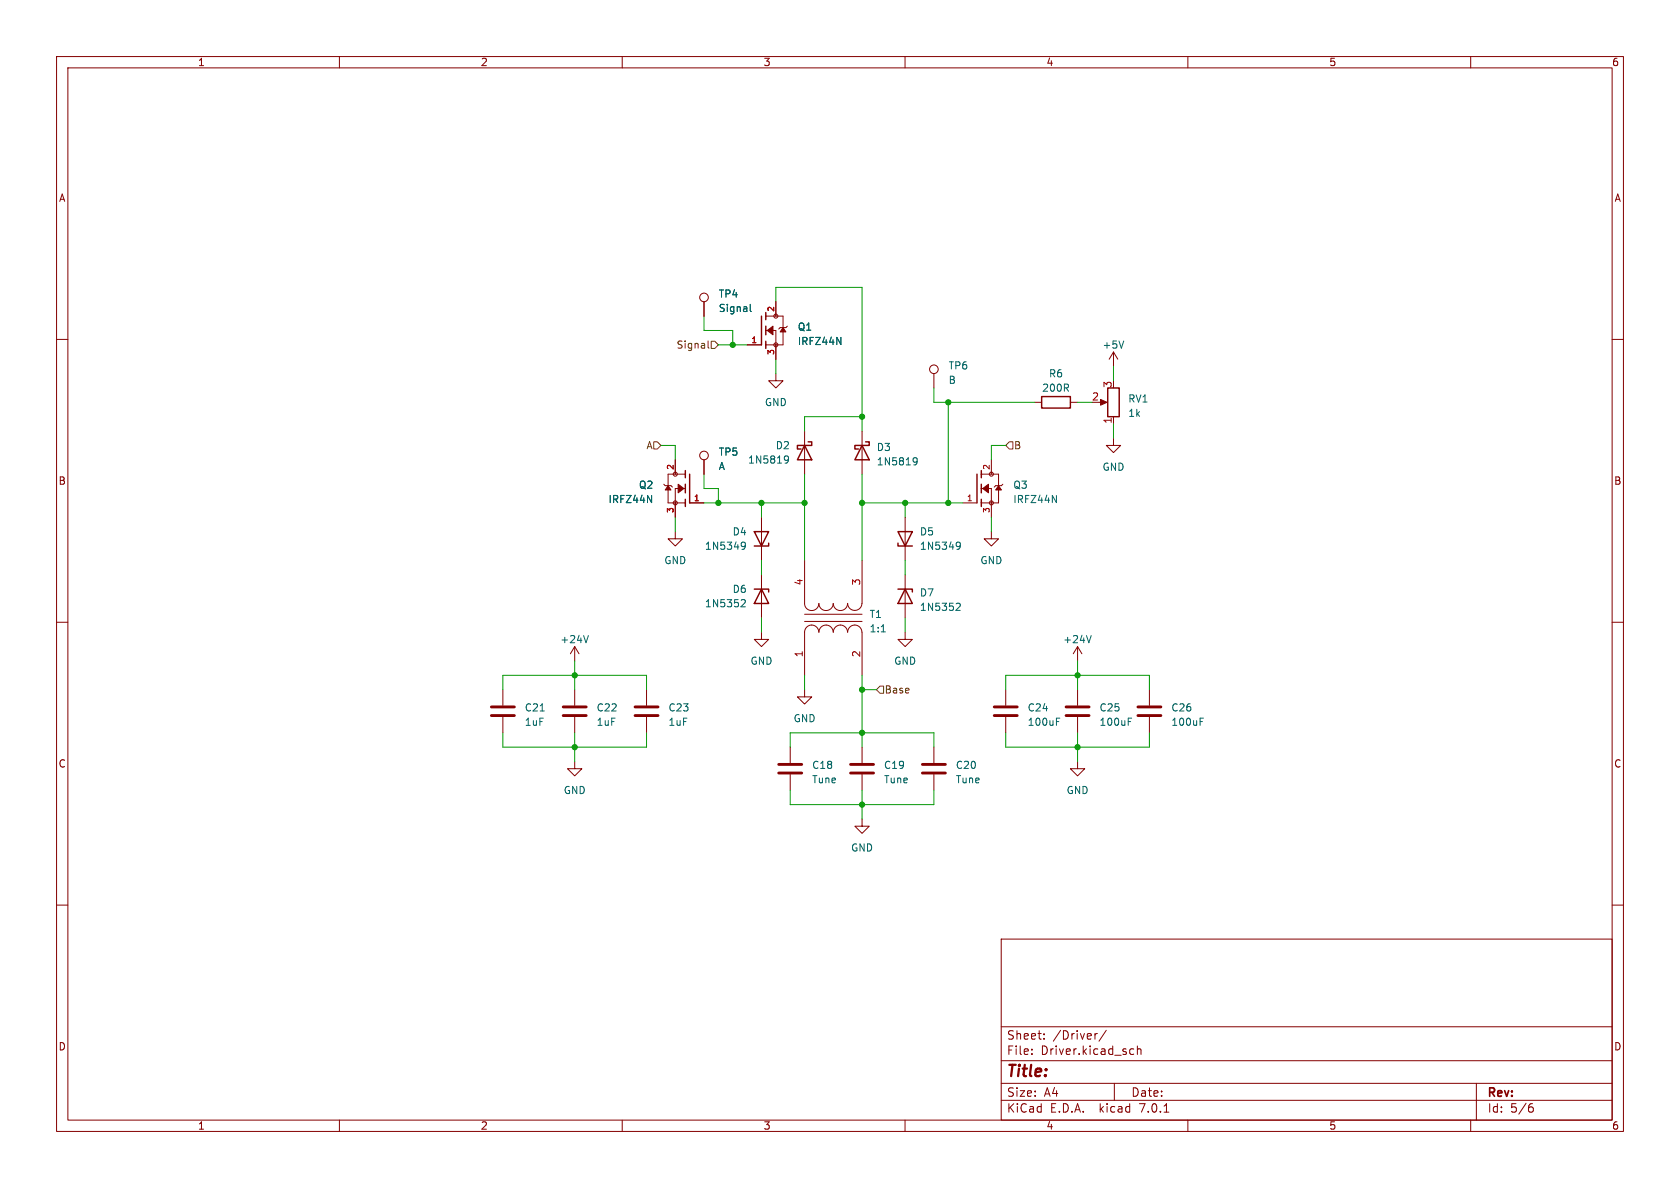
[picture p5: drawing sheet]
<svg xmlns="http://www.w3.org/2000/svg" width="297mm" height="210mm" viewBox="0 0 297 210" stroke-linecap="round" stroke-linejoin="round" font-family="sans-serif">
<g fill="none" stroke="#840000" stroke-width=".18">
<path d="M10 10h277v190h-277zM12 12h273v186h-273zM60 10v2M110 10v2M160 10v2M210 10v2M260 10v2M10 60h2M124.5 53.3v2.6M135.4 58.4h1.8v5.1M135.4 55.9h3v5.1h-3M137.2 53.3v2.6"/>
<path d="M139.2 57.7l-.3 .2h-1l-.2 .3M285 60h2M132.1 61h2.5M137.2 66v1.3h1.2l-1.2 1.3-1.3-1.3h1.3M142.2 76.2v7.6M152.4 76.2v7.6M165.1 66v2.6M182.9 71.1h1.2M189.2 71.1h1.3M194.3 71.1h1M196.8 77.5v1.2h1.3l-1.3 1.3-1.2-1.3h1.2M196.8 62.2v2.6"/>
<path d="M196.8 73.7v1.2M196.8 62.2l-.7 1.3M196.8 62.2l.8 1.3M117.3 85.6l.3 .3h1l.3 .2M119.4 94v1.3h1.2l-1.2 1.2-1.3-1.2h1.3M119.4 81.3v2.5M121.2 86.4h-1.8v5M121.2 83.8h-3.1v5.1h3.1M121.9 88.9h2.6M124.5 81.3v2.5M134.6 91.4v7.7M142.2 99.1v7.6a1.26 1.26 0 0 0 1.3 1.2 1.26 1.26 0 0 0 1.3-1.2"/>
<path d="M152.4 99.1v7.6M160 91.4v7.7M170.2 88.9h2.5M173.5 86.4h1.8v5M173.5 83.8h3v5.1h-3M175.3 94v1.3h1.2l-1.2 1.2-1.3-1.2h1.3M175.3 81.3v2.5M177.3 85.6l-.3 .3h-1l-.2 .2M10 110h2M101.6 114.3l-.8 1.3M101.6 114.3v2.5M101.6 114.3l.8 1.3"/>
<path d="M134.6 111.8v1.2h1.3l-1.3 1.3-1.3-1.3h1.3M134.6 101.6v7.6M142.2 109.9h10.2M142.2 108.6h10.2M144.8 111.8a1.26 1.26 0 0 0-1.3-1.3 1.26 1.26 0 0 0-1.3 1.3v7.6M144.8 111.8a1.27 1.27 0 0 1 1.2-1.3 1.27 1.27 0 0 1 1.3 1.3 1.26 1.26 0 0 1 1.3-1.3 1.26 1.26 0 0 1 1.2 1.3M144.8 106.7a1.27 1.27 0 0 0 1.2 1.2 1.27 1.27 0 0 0 1.3-1.2 1.26 1.26 0 0 0 1.3 1.2 1.26 1.26 0 0 0 1.2-1.2M149.9 111.8a1.26 1.26 0 0 1 1.2-1.3 1.26 1.26 0 0 1 1.3 1.3v7.6M149.9 106.7a1.26 1.26 0 0 0 1.2 1.2 1.26 1.26 0 0 0 1.3-1.2M160 111.8v1.2h1.3l-1.3 1.3-1.3-1.3h1.3M160 101.6v7.6M190.5 114.3v2.5"/>
<path d="M190.5 114.3l-.8 1.3M190.5 114.3l.8 1.3M285 110h2M88.9 121.9v2.8M88.9 126.7v2.8M101.6 134.6v1.3h1.3l-1.3 1.3-1.3-1.3h1.3M101.6 121.9v2.8M101.6 126.7v2.8M114.3 121.9v2.8M114.3 126.7v2.8M139.7 132.1v2.8M139.7 136.9v2.8"/>
<path d="M142.2 121.9v1.3h1.3l-1.3 1.3-1.2-1.3h1.2M152.4 132.1v2.8M152.4 136.9v2.8M165.1 132.1v2.8M165.1 136.9v2.8M177.8 121.9v2.8M177.8 126.7v2.8M190.5 134.6v1.3h1.3l-1.3 1.3-1.3-1.3h1.3M190.5 121.9v2.8M190.5 126.7v2.8M203.2 121.9v2.8M203.2 126.7v2.8"/>
<path d="M10 160h2M152.4 144.8v1.3h1.3l-1.3 1.2-1.3-1.2h1.3M285 160h2M177 166h108v32h-108zM60 198v2M110 198v2M160 198v2M177 194.5h108M177 191.5h108M177 187.5h108M177 181.5h108M182.4 186.3v.1"/>
<path d="M182.4 185.5v.1M184.6 183.6v.1M184.6 182.8v.1M194 182.7l-.4 .1M195.6 182.1l-1.3 2M197 191.5v3M200 185.4l.4 .1M200.4 186.3l-.4 .1M201.1 185.5l.2-.1 .3 .1 .1 .9M201.1 184.9v1.5M205.8 196.6h.8M210 198v2"/>
<path d="M260 198v2M261 191.5v6.5M270.5 195.7h.4l.2 .3-.1 .5-.5 .1M270.9 195.1l-.4 .1"/>
<circle cx="124.5" cy="52.6" r=".76"/>
<circle cx="137.2" cy="55.9" r=".36"/>
<circle cx="137.2" cy="61" r=".36"/>
<circle cx="165.1" cy="65.3" r=".76"/>
<circle cx="119.4" cy="88.9" r=".36"/>
<circle cx="119.4" cy="83.8" r=".36"/>
<circle cx="124.5" cy="80.5" r=".76"/>
<circle cx="175.3" cy="88.9" r=".36"/>
<circle cx="175.3" cy="83.8" r=".36"/>
</g>
<g fill="none" stroke="#840000" stroke-width=".25">
<path d="M134.6 55.9v5.1M135.4 55.2v1.3M135.4 57.7v1.5M135.4 60.3v1.3M142.2 78.7l1.3 2.6h-2.5zM142.9 78.1h.6v.6h-2.5v.7h.6M152.4 78.7l1.3 2.6h-2.6zM153 78.1h.7v.6h-2.6v.7h.7M184.1 70.1h5.1v2h-5.1zM195.8 68.6h2.1v5.1h-2.1zM121.2 83.2v1.3M121.2 85.6v1.5"/>
<path d="M121.2 88.3v1.2M121.9 83.8v5.1M133.3 94h2.6l-1.3 2.5zM135.9 96v.5h-2.6M158.7 96v.5h2.6M158.7 94h2.6l-1.3 2.5zM172.7 83.8v5.1M173.5 83.2v1.3M173.5 85.6v1.5M173.5 88.3v1.2M133.3 104.1h2.6v.5M134.6 104.1l1.3 2.6h-2.6z"/>
<path d="M158.7 104.1h2.6v.5M160 104.1l1.3 2.6h-2.6z"/>
</g>
<g fill="none" stroke="#006464" stroke-width=".18">
<path d="M132.6 53.8v1.1l.2 .2M147.9 59.6l.8 1.3v-1.3M198.7 60.3l-.5 1.2M114.5 87.6l.7 1.3v-1.3M131.3 95.8l.4 .2a.84 .84 0 0 1-.3 1.1h-.2M131.8 96.4l-.3 .2h-.2M138.9 80.6l.4 .1a.84 .84 0 0 1-.3 1.2h-.2M139.4 81.1l-.3 .3h-.2M161.7 80.9l.4 .1a.84 .84 0 0 1-.3 1.2h-.3M162.1 81.5l-.2 .2h-.2M169.3 95.8l.4 .2a.84 .84 0 0 1-.3 1.1h-.2M169.8 96.4l-.2 .2h-.3"/>
<path d="M186 87.6l.8 1.3v-1.3M104 112.3l-.4 1.3M131.2 106l.4 .1 .2 .3-.8 .9h.8M155.8 111.7h.7M169.2 106.6l.4 .1 .2 .3-.8 .9h.8M192.9 112.3l-.4 1.3M186.8 127h.6M199.5 127h.6M212.2 127h.6"/>
</g>
<g fill="#840000" stroke="#840000" stroke-width=".18">
<path d="M119.9 85.6l1 .8-1 .7z"/>
<path d="M118.1 85.9l.5 .7h-1z"/>
<path d="M135.6 58.4l1.1-.7v1.5z"/>
<path d="M138.4 57.9l.5 .8h-1z"/>
<path d="M194.6 70.6l1.1 .5-1.1 .5z"/>
<path d="M173.7 86.4l1.1-.8v1.5z"/>
<path d="M176.5 85.9l.5 .7h-1z"/>
</g>
<g fill="none" stroke="#840000" stroke-width=".51">
<path d="M86.9 126.5h4M86.9 125h4M99.6 126.5h4M99.6 125h4M112.3 126.5h4M112.3 125h4M137.7 136.7h4M137.7 135.1h4M150.4 136.7h4M150.4 135.1h4M163.1 136.7h4M163.1 135.1h4"/>
<path d="M175.8 126.5h4M175.8 125h4M188.5 126.5h4M188.5 125h4M201.2 126.5h4M201.2 125h4"/>
</g>
<path d="M115.6 78.1h.6l.6 .6-.6 .7h-.6zM125.2 60.3v1.1l.2 .1M125.7 60.3h.7l.6 .7-.6 .6h-.7zM177.8 78.7l.6-.6h.7v1.3h-.7zM154.9 121.9l.7-.6h.6v1.3h-.6z" fill="none" stroke="#725600" stroke-width=".18"/>
<g fill="none" stroke="#009600" stroke-width=".18">
<path d="M124.5 55.9v2.5h5v2.6M137.2 53.3v-2.5h15.2v25.4M116.8 78.7h2.6v2.6M127 61h5.1M137.2 63.5v2.5M152.4 73.7h-10.2v2.5M165.1 68.6v2.5h17.8M167.6 71.1v17.8M177.8 78.7h-2.5v2.6M190.5 71.1h2.5M196.8 64.8v2.5M196.8 74.9v2.6"/>
<path d="M119.4 91.4v2.6M124.5 88.9h17.7M124.5 83.8v2.6h2.5v2.5M134.6 88.9v2.5M134.6 99.1v2.5M142.2 83.8v15.3M152.4 88.9h17.8M152.4 83.8v15.3M160 88.9v2.5M160 99.1v2.5M175.3 91.4v2.6M101.6 116.8v5.1"/>
<path d="M134.6 109.2v2.6M142.2 119.4v2.5M152.4 119.4v12.7M160 109.2v2.6M190.5 116.8v5.1M88.9 121.9v-2.5h25.4v2.5M88.9 129.5v2.6h25.4v-2.6M101.6 129.5v5.1M139.7 132.1v-2.6h25.4v2.6M139.7 139.7v2.5h25.4v-2.5M152.4 139.7v5.1M152.4 121.9h2.5"/>
<path d="M177.8 121.9v-2.5h25.4v2.5M177.8 129.5v2.6h25.4v-2.6M190.5 129.5v5.1"/>
</g>
<g fill="#009600" stroke="#009600" stroke-width=".18">
<circle cx="152.4" cy="88.9" r=".46"/>
<circle cx="142.2" cy="88.9" r=".46"/>
<circle cx="167.6" cy="71.1" r=".46"/>
<circle cx="152.4" cy="73.7" r=".46"/>
<circle cx="129.5" cy="61" r=".46"/>
<circle cx="101.6" cy="119.4" r=".46"/>
<circle cx="134.6" cy="88.9" r=".46"/>
<circle cx="127" cy="88.9" r=".46"/>
<circle cx="101.6" cy="132.1" r=".46"/>
<circle cx="160" cy="88.9" r=".46"/>
<circle cx="167.6" cy="88.9" r=".46"/>
<circle cx="190.5" cy="132.1" r=".46"/>
<circle cx="190.5" cy="119.4" r=".46"/>
<circle cx="152.4" cy="129.5" r=".46"/>
<circle cx="152.4" cy="121.9" r=".46"/>
<circle cx="152.4" cy="142.2" r=".46"/>
</g>
<text font-size="2.8" fill="#840000" x="178" y="190.8">Title:</text>
<g font-size="2.1" fill="#840000">
<text x="178" y="183.9">Sheet:</text>
<text x="186.2" y="183.9">/Driver/</text>
<text x="178" y="186.6">File:</text>
<text x="184" y="186.6">Driver.kicad_sch</text>
<text x="178" y="196.8">KiCad</text>
<text x="178" y="194">Size:</text>
<text x="184.6" y="194">A4</text>
<text x="185.7" y="196.8">E.D.A.</text>
<text x="194.4" y="196.8">kicad</text>
<text x="200" y="194">Date:</text>
<text x="201.5" y="196.8">7.0.1</text>
<text x="263" y="194.2">Rev:</text>
<text x="263" y="196.8">Id:</text>
<text x="267" y="196.8">5/6</text>
</g>
<g font-size="1.8" fill="#840000">
<text x="35" y="11.8">1</text>
<text x="85" y="11.8">2</text>
<text x="135" y="11.8">3</text>
<text x="185" y="11.8">4</text>
<text x="235" y="11.8">5</text>
<text x="285" y="11.8">6</text>
<text x="10.4" y="35.8">A</text>
<text x="285.4" y="35.8">A</text>
<text x="10.3" y="85.8">B</text>
<text x="285.3" y="85.8">B</text>
<text x="10.3" y="135.8">C</text>
<text x="285.3" y="135.8">C</text>
<text x="10.3" y="185.8">D</text>
<text x="285.3" y="185.8">D</text>
<text x="35" y="199.8">1</text>
<text x="85" y="199.8">2</text>
<text x="135" y="199.8">3</text>
<text x="185" y="199.8">4</text>
<text x="235" y="199.8">5</text>
<text x="285" y="199.8">6</text>
</g>
<g font-size="1.8" fill="#006464">
<text x="127" y="52.8">TP4</text>
<text x="127" y="55.3">Signal</text>
<text x="141" y="58.6">Q1</text>
<text x="141" y="61.2">IRFZ44N</text>
<text x="167.6" y="65.5">TP6</text>
<text x="194.9" y="61.8">+5V</text>
<text x="135.2" y="71.9">GND</text>
<text x="167.6" y="68">B</text>
<text x="184.2" y="69.4">200R</text>
<text x="185.4" y="66.9">R6</text>
<text x="199.4" y="71.3">RV1</text>
<text x="199.4" y="73.9">1k</text>
<text x="127" y="80.7">TP5</text>
<text x="127" y="83.2">A</text>
<text x="132.2" y="82.1">1N5819</text>
<text x="137.1" y="79.6">D2</text>
<text x="154.9" y="79.9">D3</text>
<text x="154.9" y="82.4">1N5819</text>
<text x="194.9" y="83.4">GND</text>
<text x="107.5" y="89.1">IRFZ44N</text>
<text x="112.9" y="86.6">Q2</text>
<text x="179.1" y="86.6">Q3</text>
<text x="179.1" y="89.1">IRFZ44N</text>
<text x="129.5" y="94.8">D4</text>
<text x="162.6" y="94.8">D5</text>
<text x="117.4" y="99.9">GND</text>
<text x="124.6" y="97.3">1N5349</text>
<text x="162.6" y="97.3">1N5349</text>
<text x="173.3" y="99.9">GND</text>
<text x="124.6" y="107.5">1N5352</text>
<text x="129.5" y="105">D6</text>
<text x="162.6" y="105.6">D7</text>
<text x="99" y="113.9">+24V</text>
<text x="153.7" y="109.4">T1</text>
<text x="153.7" y="111.9">1:1</text>
<text x="162.6" y="108.1">1N5352</text>
<text x="187.9" y="113.9">+24V</text>
<text x="132.6" y="117.7">GND</text>
<text x="158" y="117.7">GND</text>
<text x="92.7" y="125.9">C21</text>
<text x="105.4" y="125.9">C22</text>
<text x="118.1" y="125.9">C23</text>
<text x="181.6" y="125.9">C24</text>
<text x="194.3" y="125.9">C25</text>
<text x="207" y="125.9">C26</text>
<text x="92.7" y="128.5">1uF</text>
<text x="105.4" y="128.5">1uF</text>
<text x="118.1" y="128.5">1uF</text>
<text x="140.2" y="127.8">GND</text>
<text x="181.6" y="128.5">100uF</text>
<text x="194.3" y="128.5">100uF</text>
<text x="207" y="128.5">100uF</text>
<text x="143.5" y="136.1">C18</text>
<text x="156.2" y="136.1">C19</text>
<text x="168.9" y="136.1">C20</text>
<text x="99.6" y="140.5">GND</text>
<text x="143.5" y="138.6">Tune</text>
<text x="156.2" y="138.6">Tune</text>
<text x="168.9" y="138.6">Tune</text>
<text x="188.5" y="140.5">GND</text>
<text x="150.4" y="150.7">GND</text>
</g>
<g font-size="1.8" fill="#725600">
<text x="119.5" y="61.8">Signal</text>
<text x="114.2" y="79.6">A</text>
<text x="179.3" y="79.6">B</text>
<text x="156.4" y="122.7">Base</text>
</g>
<g font-size="1.8" fill="#a90000">
<text x="193" y="70.9">2</text>
<text x="196.6" y="68.6" transform="rotate(-90 196.6 68.6)">3</text>
<text x="196.6" y="75" transform="rotate(-90 196.6 75)">1</text>
<text x="142" y="103.5" transform="rotate(-90 142 103.5)">4</text>
<text x="152.1" y="103.5" transform="rotate(-90 152.1 103.5)">3</text>
<text x="142" y="116.2" transform="rotate(-90 142 116.2)">1</text>
<text x="152.1" y="116.2" transform="rotate(-90 152.1 116.2)">2</text>
</g>
<g font-size="1.4" fill="#a90000">
<text x="136.9" y="55.2" transform="rotate(-90 136.9 55.2)">2</text>
<text x="132.8" y="60.7">1</text>
<text x="136.9" y="62.8" transform="rotate(-90 136.9 62.8)">3</text>
<text x="119.1" y="83.1" transform="rotate(-90 119.1 83.1)">2</text>
<text x="175" y="83.1" transform="rotate(-90 175 83.1)">2</text>
<text x="122.6" y="88.6">1</text>
<text x="170.9" y="88.6">1</text>
<text x="119.1" y="90.7" transform="rotate(-90 119.1 90.7)">3</text>
<text x="175" y="90.7" transform="rotate(-90 175 90.7)">3</text>
</g>
</svg>
